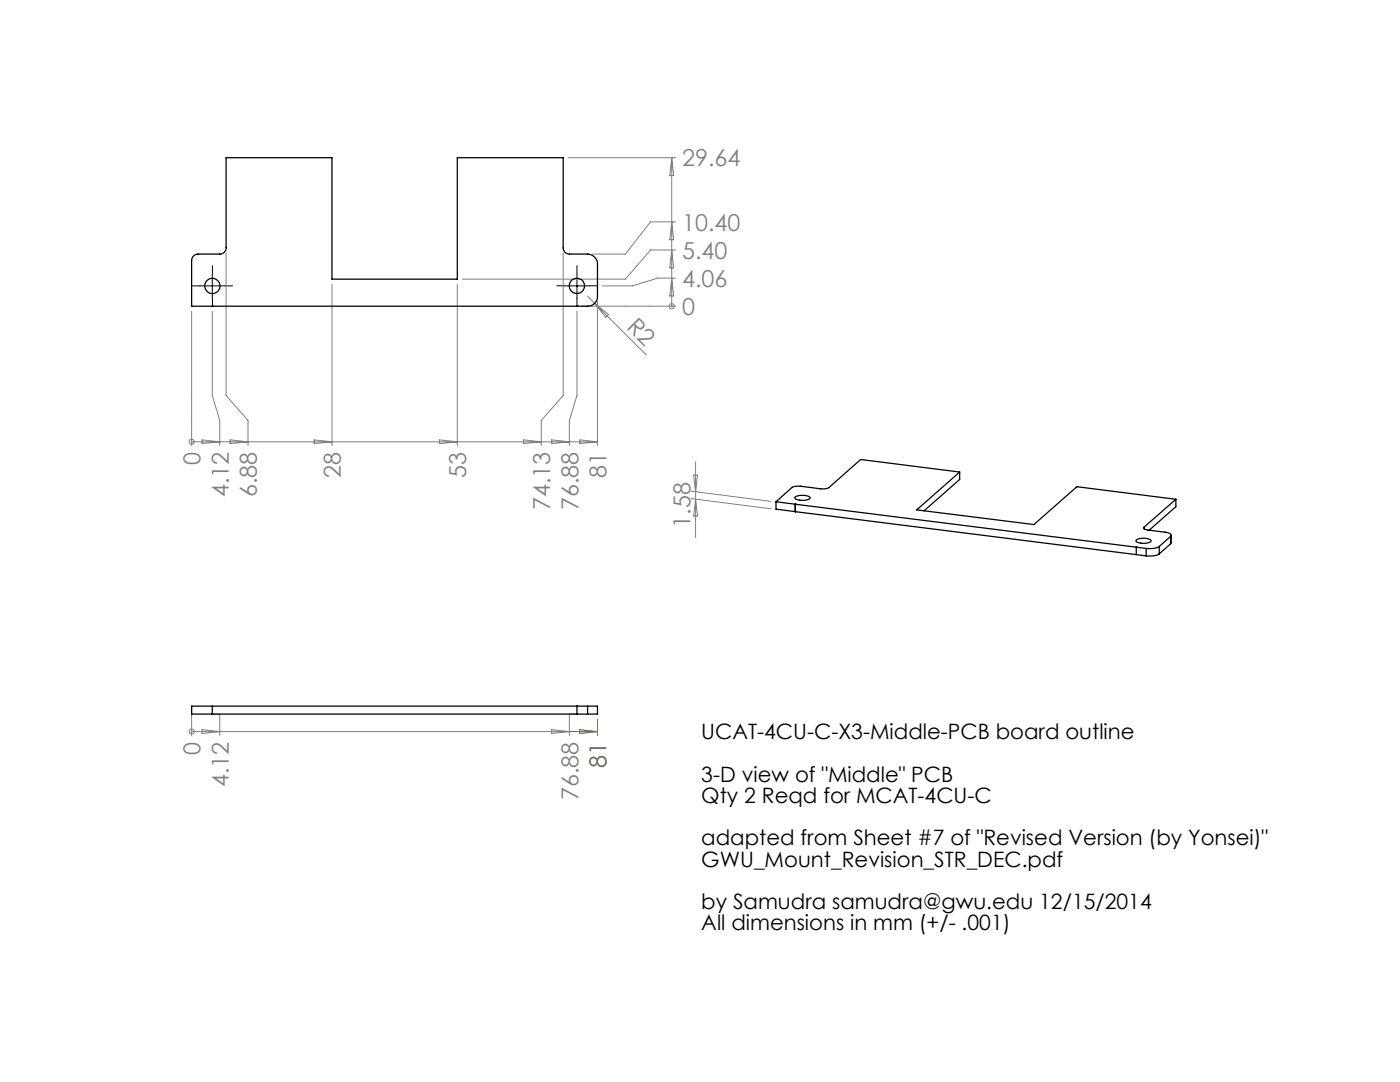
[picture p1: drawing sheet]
<svg xmlns="http://www.w3.org/2000/svg" width="279mm" height="216mm" viewBox="0 0 279 216" stroke-linecap="round" stroke-linejoin="round" font-family="sans-serif">
<g fill="none" stroke="#808080" stroke-width=".2">
<path d="M113.4 31.5h21.4M134.1 31.5v29.6M134.1 31.5l.3 3.5h-.7zM45.1 50.4v28.5l4.4 5v5M66.3 56.7v32.2M91.3 56.7v32.2M112.4 50.4v28.5l-4.4 5v5M117.3 59.1l1.4 1.4M134.1 49.9l.3 3.5h-.7zM134.1 44.3l.3 3.5h-.7zM134.1 55.5l.3 3.6h-.7zM134.8 49.9h-5l-5 5.8h-32.5"/>
<path d="M134.8 44.3h-5l-5 6.4h-6.5M134.8 55.5h-3.5l-5 1.5h-6.1M38.2 62.1v26.8M42.4 62.1v16.8l1.5 5v5M115.1 62.1v16.8l-1.5 5v5M116.1 61.1h18.7M118.7 60.5l10.3 10.3M118.7 60.5l2.8 2.3-.6 .5zM119.2 60.1v28.8M134.1 61.1h.1M38.2 88.2h.1M38.2 88.2h81"/>
<path d="M40.3 87.8l3.6 .4-3.6 .3zM45.9 87.8l3.6 .4-3.6 .3zM62.7 87.8l3.6 .4-3.6 .3zM87.7 87.8l3.6 .4-3.6 .3zM104.5 87.8l3.5 .4-3.5 .3zM110.1 87.8l3.5 .4-3.5 .3zM115.7 87.8l3.5 .4-3.5 .3zM137.9 98l16 2M137.9 99.5l16 2M138.4 94.8h.8l-.4 3.3zM138.8 92.1v15.2M138.8 99.6l.4 3.4h-.8z"/>
<path d="M38.2 146h.1M38.2 140.9v5.9M38.2 146h75.4M40.3 145.6l3.6 .4-3.6 .4zM42.4 142.5h1.5v4.3M110.1 145.6l3.5 .4-3.5 .4zM115.1 142.5h-1.5v4.3"/>
<circle cx="134" cy="61.1" r=".51"/>
<circle cx="38.3" cy="88.1" r=".5"/>
<circle cx="38.3" cy="146" r=".51"/>
</g>
<path d="M39.9 57h-1.5M42.4 54.5v-1.5M42.4 59.5v1.6M44.9 57h1.5M112.6 57h-1.5M115.1 54.5v-1.5M115.1 59.5v1.5M117.6 57h1.6" fill="none" stroke="#000" stroke-width=".2" stroke-dasharray="15.2 1.3 1.3 1.3"/>
<path d="M39.9 57h5M42.4 54.6v4.9M112.6 57h5M115.1 54.5v5" fill="none" stroke="#000" stroke-width=".2"/>
<path d="M113.6 146h5.6M115.7 145.6l3.5 .4-3.5 .4zM119.2 143.5v3.3" fill="none" stroke="#808000" stroke-width=".2"/>
<g fill="none" stroke="#000" stroke-width=".25">
<path d="M45.1 31.5h21.2v24.2h25v-24.2h21.1v17.9a1.21 1.21 0 0 0 1.3 1.3h3.6a2.04 2.04 0 0 1 1.9 2v6.4a1.97 1.97 0 0 1-1.9 2h-79.1v-9.1a1.33 1.33 0 0 1 1.3-1.3h4.4a1.21 1.21 0 0 0 1.2-1.3zM42.4 61.1h.1M115.1 61.1h.1M158.6 99.2a2.92 2.92 0 0 1 3.1 .1 2.47 2.47 0 0 1-2.8 .3l-.3-.2zM191.5 94.2l-19.7-2.5-6.6 5.7-.9 .2-4.6-.6-1.3 .1-3.5 3M191.5 94.2l-8.5 7.5 23.3 3 8.6-7.6 19.8 2.5M191.5 94.2v1.5l-7.1 6.2M234.7 99.6l-6.4 5.6M234.7 99.6v1.5l-5.4 4.7M154.9 100.1l3.8 .5M154.9 100.1v1.5l3.8 .5M158.7 100.6h.1"/>
<path d="M158.7 102.1h.1M158.7 100.6l70 8.8M158.7 100.6v1.5M158.7 102.1l68.1 8.6M226.8 109.2h.1M226.8 109.2v1.5M226.8 110.7l1.9 .2M226.8 107.7a2.85 2.85 0 0 1 2.9 .2 2.12 2.12 0 0 1-2.3 .4l-.7-.3zM228.3 105.2l.1 .4 .4 .1 4.2 .6 .6 .3 .1 .1-.1 .3M228.3 105.2v.3M228.7 109.4v1.5M231.4 109a3.9 3.9 0 0 1-2.7 .4"/>
<path d="M231.4 110.5a3.9 3.9 0 0 1-2.7 .4M231.4 109v1.5M233.6 107l-2.2 2M233.6 107v1.5M233.6 108.5l-2.2 2M233.7 106.8l-.1 1.7M42.4 140.9v1.6M115.1 140.9v1.6M117.3 140.9h1.9v1.6h-1.9M117.3 140.9h-79.1v1.6h79.1M117.3 140.9v1.6"/>
<circle cx="42.4" cy="57.1" r="1.53"/>
<circle cx="115.1" cy="57" r="1.53"/>
</g>
<g font-size="4.7" fill="#808080">
<text x="136.1" y="33.2">29.64</text>
<text x="136.1" y="46">10.40</text>
<text x="136.1" y="51.6">5.40</text>
<text x="136.1" y="57.2">4.06</text>
<text x="124.9" y="65.4" transform="rotate(45 124.9 65.4)">R2</text>
<text x="136.1" y="62.9">0</text>
<text x="40" y="92.8" transform="rotate(-90 40 92.8)">0</text>
<text x="68" y="95.4" transform="rotate(-90 68 95.4)">28</text>
<text x="93" y="95.4" transform="rotate(-90 93 95.4)">53</text>
<text x="121" y="95.4" transform="rotate(-90 121 95.4)">81</text>
<text x="45.7" y="99.2" transform="rotate(-90 45.7 99.2)">4.12</text>
<text x="51.3" y="99.2" transform="rotate(-90 51.3 99.2)">6.88</text>
<text x="109.8" y="101.8" transform="rotate(-90 109.8 101.8)">74.13</text>
<text x="115.4" y="101.8" transform="rotate(-90 115.4 101.8)">76.88</text>
<text x="137.8" y="105.3" transform="rotate(-90 137.8 105.3)">1.58</text>
<text x="40" y="150.6" transform="rotate(-90 40 150.6)">0</text>
<text x="45.7" y="157.1" transform="rotate(-90 45.7 157.1)">4.12</text>
<text x="115.4" y="159.7" transform="rotate(-90 115.4 159.7)">76.88</text>
</g>
<text font-size="4.7" fill="#808000" x="121" y="153.2" transform="rotate(-90 121 153.2)">81</text>
<g font-size="4.2">
<text x="140" y="147.5">UCAT-4CU-C-X3-Middle-PCB board outline</text>
<text x="140" y="156">3-D view of &quot;Middle&quot; PCB</text>
<text x="140" y="160.2">Qty 2 Reqd for MCAT-4CU-C</text>
<text x="140" y="168.7">adapted from Sheet #7 of &quot;Revised Version (by Yonsei)&quot;</text>
<text x="140" y="172.9">GWU_Mount_Revision_STR_DEC.pdf</text>
<text x="140" y="181.4">by Samudra samudra@gwu.edu 12/15/2014</text>
<text x="140" y="185.6">All dimensions in mm (+/- .001)</text>
</g>
</svg>
